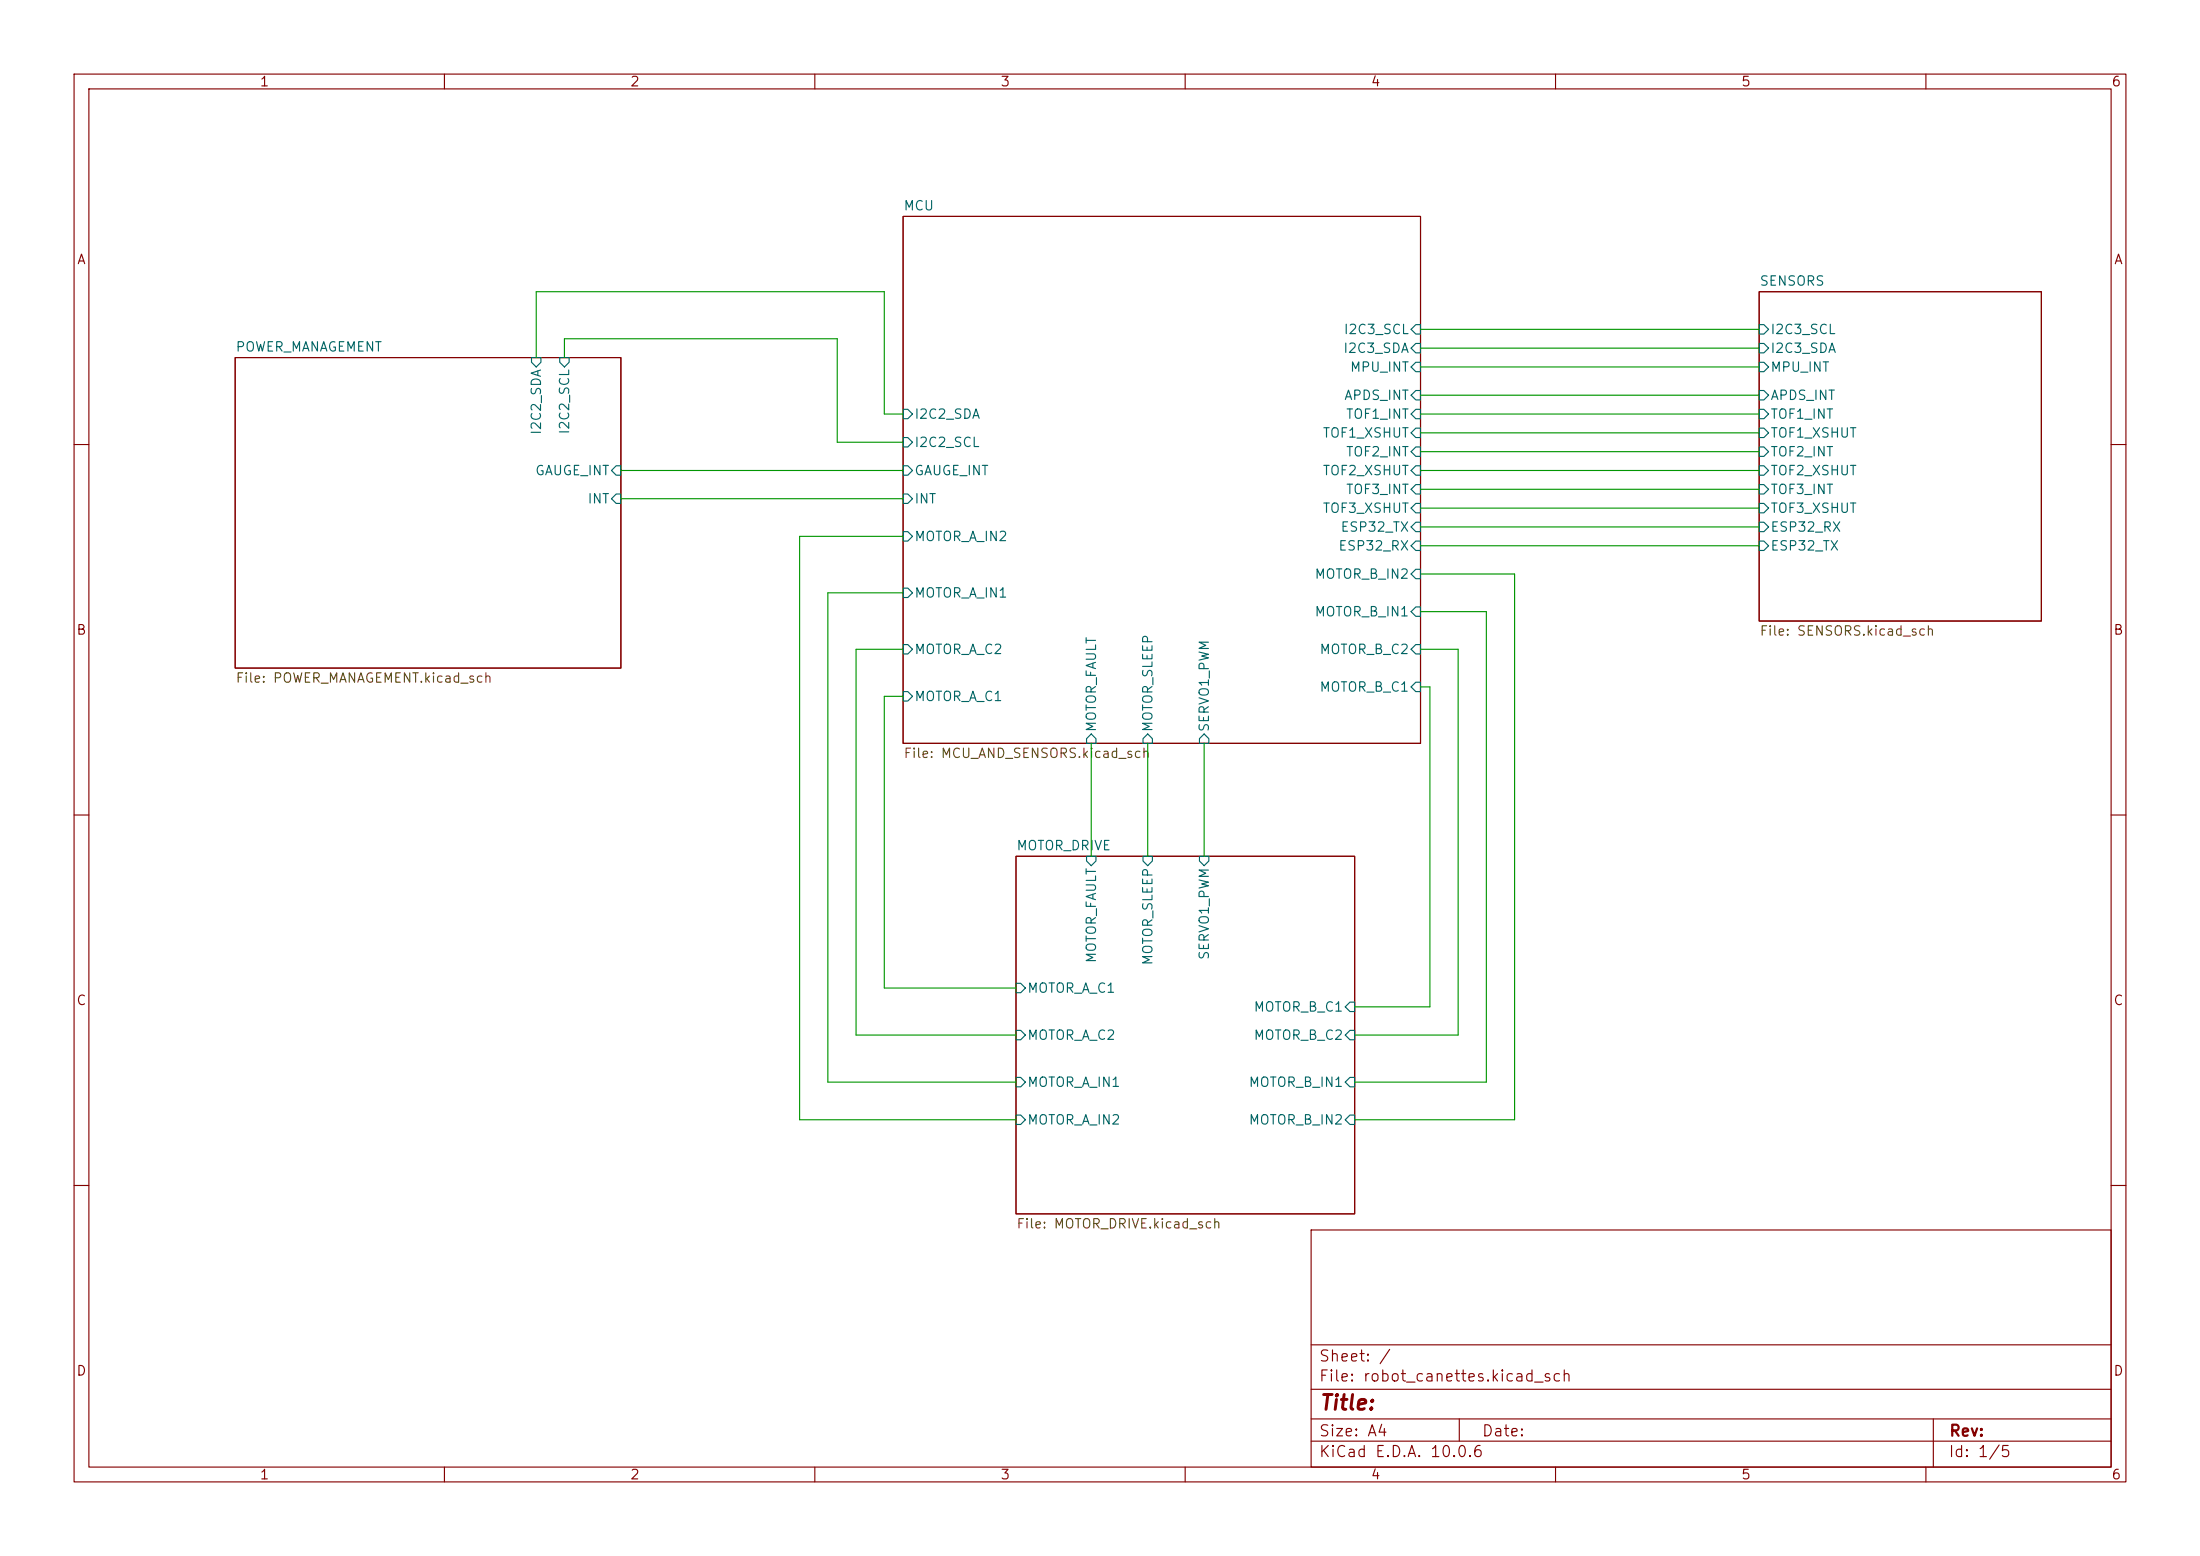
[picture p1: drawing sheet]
(kicad_sch
 (version 20260306)
 (generator "eeschema")
 (generator_version "10.0")
 (paper "A4")
 (lib_symbols)
 (wire
  (pts (xy 111.76 80.01) (xy 111.76 146.05))
  (stroke (width 0) (type default)))
 (wire
  (pts (xy 107.95 72.39) (xy 107.95 151.13))
  (stroke (width 0) (type default)))
 (wire
  (pts (xy 76.2 45.72) (xy 113.03 45.72))
  (stroke (width 0) (type default)))
 (wire
  (pts (xy 191.77 60.96) (xy 237.49 60.96))
  (stroke (width 0) (type default)))
 (wire
  (pts (xy 107.95 151.13) (xy 137.16 151.13))
  (stroke (width 0) (type default)))
 (wire
  (pts (xy 121.92 80.01) (xy 111.76 80.01))
  (stroke (width 0) (type default)))
 (wire
  (pts (xy 191.77 46.99) (xy 237.49 46.99))
  (stroke (width 0) (type default)))
 (wire
  (pts (xy 83.82 63.5) (xy 121.92 63.5))
  (stroke (width 0) (type default)))
 (wire
  (pts (xy 154.94 100.33) (xy 154.94 115.57))
  (stroke (width 0) (type default)))
 (wire
  (pts (xy 115.57 87.63) (xy 115.57 139.7))
  (stroke (width 0) (type default)))
 (wire
  (pts (xy 191.77 66.04) (xy 237.49 66.04))
  (stroke (width 0) (type default)))
 (wire
  (pts (xy 191.77 87.63) (xy 196.85 87.63))
  (stroke (width 0) (type default)))
 (wire
  (pts (xy 191.77 44.45) (xy 237.49 44.45))
  (stroke (width 0) (type default)))
 (wire
  (pts (xy 121.92 87.63) (xy 115.57 87.63))
  (stroke (width 0) (type default)))
 (wire
  (pts (xy 119.38 93.98) (xy 119.38 133.35))
  (stroke (width 0) (type default)))
 (wire
  (pts (xy 119.38 55.88) (xy 121.92 55.88))
  (stroke (width 0) (type default)))
 (wire
  (pts (xy 147.32 100.33) (xy 147.32 115.57))
  (stroke (width 0) (type default)))
 (wire
  (pts (xy 191.77 92.71) (xy 193.04 92.71))
  (stroke (width 0) (type default)))
 (wire
  (pts (xy 191.77 77.47) (xy 204.47 77.47))
  (stroke (width 0) (type default)))
 (wire
  (pts (xy 200.66 82.55) (xy 200.66 146.05))
  (stroke (width 0) (type default)))
 (wire
  (pts (xy 121.92 72.39) (xy 107.95 72.39))
  (stroke (width 0) (type default)))
 (wire
  (pts (xy 113.03 59.69) (xy 121.92 59.69))
  (stroke (width 0) (type default)))
 (wire
  (pts (xy 204.47 151.13) (xy 182.88 151.13))
  (stroke (width 0) (type default)))
 (wire
  (pts (xy 196.85 87.63) (xy 196.85 139.7))
  (stroke (width 0) (type default)))
 (wire
  (pts (xy 76.2 48.26) (xy 76.2 45.72))
  (stroke (width 0) (type default)))
 (wire
  (pts (xy 121.92 93.98) (xy 119.38 93.98))
  (stroke (width 0) (type default)))
 (wire
  (pts (xy 191.77 49.53) (xy 237.49 49.53))
  (stroke (width 0) (type default)))
 (wire
  (pts (xy 111.76 146.05) (xy 137.16 146.05))
  (stroke (width 0) (type default)))
 (wire
  (pts (xy 191.77 55.88) (xy 237.49 55.88))
  (stroke (width 0) (type default)))
 (wire
  (pts (xy 193.04 135.89) (xy 182.88 135.89))
  (stroke (width 0) (type default)))
 (wire
  (pts (xy 162.56 100.33) (xy 162.56 115.57))
  (stroke (width 0) (type default)))
 (wire
  (pts (xy 200.66 146.05) (xy 182.88 146.05))
  (stroke (width 0) (type default)))
 (wire
  (pts (xy 193.04 92.71) (xy 193.04 135.89))
  (stroke (width 0) (type default)))
 (wire
  (pts (xy 191.77 63.5) (xy 237.49 63.5))
  (stroke (width 0) (type default)))
 (wire
  (pts (xy 191.77 68.58) (xy 237.49 68.58))
  (stroke (width 0) (type default)))
 (wire
  (pts (xy 191.77 82.55) (xy 200.66 82.55))
  (stroke (width 0) (type default)))
 (wire
  (pts (xy 72.39 48.26) (xy 72.39 39.37))
  (stroke (width 0) (type default)))
 (wire
  (pts (xy 191.77 73.66) (xy 237.49 73.66))
  (stroke (width 0) (type default)))
 (wire
  (pts (xy 196.85 139.7) (xy 182.88 139.7))
  (stroke (width 0) (type default)))
 (wire
  (pts (xy 113.03 45.72) (xy 113.03 59.69))
  (stroke (width 0) (type default)))
 (wire
  (pts (xy 119.38 39.37) (xy 119.38 55.88))
  (stroke (width 0) (type default)))
 (wire
  (pts (xy 191.77 53.34) (xy 237.49 53.34))
  (stroke (width 0) (type default)))
 (wire
  (pts (xy 83.82 67.31) (xy 121.92 67.31))
  (stroke (width 0) (type default)))
 (wire
  (pts (xy 115.57 139.7) (xy 137.16 139.7))
  (stroke (width 0) (type default)))
 (wire
  (pts (xy 204.47 77.47) (xy 204.47 151.13))
  (stroke (width 0) (type default)))
 (wire
  (pts (xy 119.38 133.35) (xy 137.16 133.35))
  (stroke (width 0) (type default)))
 (wire
  (pts (xy 191.77 71.12) (xy 237.49 71.12))
  (stroke (width 0) (type default)))
 (wire
  (pts (xy 72.39 39.37) (xy 119.38 39.37))
  (stroke (width 0) (type default)))
 (wire
  (pts (xy 191.77 58.42) (xy 237.49 58.42))
  (stroke (width 0) (type default)))
 (sheet
  (at 31.75 48.26)
  (size 52.07 41.91)
  (exclude_from_sim no)
  (in_bom yes)
  (on_board yes)
  (dnp no)
  (fields_autoplaced yes)
  (stroke (width 0.1524) (type solid))
  (fill (color 0 0 0 0))
  (property "Sheetname" "POWER_MANAGEMENT" (at 31.75 47.5484 0) (show_name no) (do_not_autoplace no) (effects (font (size 1.27 1.27)) (justify left bottom)))
  (property "Sheetfile" "POWER_MANAGEMENT.kicad_sch" (at 31.75 90.7546 0) (show_name no) (do_not_autoplace no) (effects (font (size 1.27 1.27)) (justify left top)))
  (pin "GAUGE_INT" input (at 83.82 63.5 0) (effects (font (size 1.27 1.27)) (justify right)))
  (pin "I2C2_SCL" input (at 76.2 48.26 90) (effects (font (size 1.27 1.27)) (justify right)))
  (pin "I2C2_SDA" input (at 72.39 48.26 90) (effects (font (size 1.27 1.27)) (justify right)))
  (pin "INT" input (at 83.82 67.31 0) (effects (font (size 1.27 1.27)) (justify right))))
 (sheet
  (at 237.49 39.37)
  (size 38.1 44.45)
  (exclude_from_sim no)
  (in_bom yes)
  (on_board yes)
  (dnp no)
  (fields_autoplaced yes)
  (stroke (width 0.1524) (type solid))
  (fill (color 0 0 0 0))
  (property "Sheetname" "SENSORS" (at 237.49 38.6584 0) (show_name no) (do_not_autoplace no) (effects (font (size 1.27 1.27)) (justify left bottom)))
  (property "Sheetfile" "SENSORS.kicad_sch" (at 237.49 84.4046 0) (show_name no) (do_not_autoplace no) (effects (font (size 1.27 1.27)) (justify left top)))
  (pin "I2C3_SCL" input (at 237.49 44.45 180) (effects (font (size 1.27 1.27)) (justify left)))
  (pin "I2C3_SDA" input (at 237.49 46.99 180) (effects (font (size 1.27 1.27)) (justify left)))
  (pin "MPU_INT" input (at 237.49 49.53 180) (effects (font (size 1.27 1.27)) (justify left)))
  (pin "APDS_INT" input (at 237.49 53.34 180) (effects (font (size 1.27 1.27)) (justify left)))
  (pin "TOF1_INT" input (at 237.49 55.88 180) (effects (font (size 1.27 1.27)) (justify left)))
  (pin "TOF1_XSHUT" input (at 237.49 58.42 180) (effects (font (size 1.27 1.27)) (justify left)))
  (pin "TOF2_INT" input (at 237.49 60.96 180) (effects (font (size 1.27 1.27)) (justify left)))
  (pin "TOF2_XSHUT" input (at 237.49 63.5 180) (effects (font (size 1.27 1.27)) (justify left)))
  (pin "TOF3_INT" input (at 237.49 66.04 180) (effects (font (size 1.27 1.27)) (justify left)))
  (pin "TOF3_XSHUT" input (at 237.49 68.58 180) (effects (font (size 1.27 1.27)) (justify left)))
  (pin "ESP32_RX" input (at 237.49 71.12 180) (effects (font (size 1.27 1.27)) (justify left)))
  (pin "ESP32_TX" input (at 237.49 73.66 180) (effects (font (size 1.27 1.27)) (justify left))))
 (sheet
  (at 121.92 29.21)
  (size 69.85 71.12)
  (exclude_from_sim no)
  (in_bom yes)
  (on_board yes)
  (dnp no)
  (fields_autoplaced yes)
  (stroke (width 0.1524) (type solid))
  (fill (color 0 0 0 0))
  (property "Sheetname" "MCU" (at 121.92 28.4984 0) (show_name no) (do_not_autoplace no) (effects (font (size 1.27 1.27)) (justify left bottom)))
  (property "Sheetfile" "MCU_AND_SENSORS.kicad_sch" (at 121.92 100.9146 0) (show_name no) (do_not_autoplace no) (effects (font (size 1.27 1.27)) (justify left top)))
  (pin "MPU_INT" input (at 191.77 49.53 0) (effects (font (size 1.27 1.27)) (justify right)))
  (pin "MOTOR_A_C1" input (at 121.92 93.98 180) (effects (font (size 1.27 1.27)) (justify left)))
  (pin "MOTOR_A_C2" input (at 121.92 87.63 180) (effects (font (size 1.27 1.27)) (justify left)))
  (pin "MOTOR_A_IN1" input (at 121.92 80.01 180) (effects (font (size 1.27 1.27)) (justify left)))
  (pin "MOTOR_A_IN2" input (at 121.92 72.39 180) (effects (font (size 1.27 1.27)) (justify left)))
  (pin "MOTOR_B_C1" input (at 191.77 92.71 0) (effects (font (size 1.27 1.27)) (justify right)))
  (pin "MOTOR_B_C2" input (at 191.77 87.63 0) (effects (font (size 1.27 1.27)) (justify right)))
  (pin "MOTOR_B_IN1" input (at 191.77 82.55 0) (effects (font (size 1.27 1.27)) (justify right)))
  (pin "MOTOR_B_IN2" input (at 191.77 77.47 0) (effects (font (size 1.27 1.27)) (justify right)))
  (pin "MOTOR_FAULT" input (at 147.32 100.33 270) (effects (font (size 1.27 1.27)) (justify left)))
  (pin "MOTOR_SLEEP" input (at 154.94 100.33 270) (effects (font (size 1.27 1.27)) (justify left)))
  (pin "SERVO1_PWM" input (at 162.56 100.33 270) (effects (font (size 1.27 1.27)) (justify left)))
  (pin "GAUGE_INT" input (at 121.92 63.5 180) (effects (font (size 1.27 1.27)) (justify left)))
  (pin "I2C3_SCL" input (at 191.77 44.45 0) (effects (font (size 1.27 1.27)) (justify right)))
  (pin "I2C3_SDA" input (at 191.77 46.99 0) (effects (font (size 1.27 1.27)) (justify right)))
  (pin "INT" input (at 121.92 67.31 180) (effects (font (size 1.27 1.27)) (justify left)))
  (pin "APDS_INT" input (at 191.77 53.34 0) (effects (font (size 1.27 1.27)) (justify right)))
  (pin "TOF1_INT" input (at 191.77 55.88 0) (effects (font (size 1.27 1.27)) (justify right)))
  (pin "TOF1_XSHUT" input (at 191.77 58.42 0) (effects (font (size 1.27 1.27)) (justify right)))
  (pin "TOF2_INT" input (at 191.77 60.96 0) (effects (font (size 1.27 1.27)) (justify right)))
  (pin "TOF2_XSHUT" input (at 191.77 63.5 0) (effects (font (size 1.27 1.27)) (justify right)))
  (pin "TOF3_INT" input (at 191.77 66.04 0) (effects (font (size 1.27 1.27)) (justify right)))
  (pin "TOF3_XSHUT" input (at 191.77 68.58 0) (effects (font (size 1.27 1.27)) (justify right)))
  (pin "ESP32_RX" input (at 191.77 73.66 0) (effects (font (size 1.27 1.27)) (justify right)))
  (pin "ESP32_TX" input (at 191.77 71.12 0) (effects (font (size 1.27 1.27)) (justify right)))
  (pin "I2C2_SCL" input (at 121.92 59.69 180) (effects (font (size 1.27 1.27)) (justify left)))
  (pin "I2C2_SDA" input (at 121.92 55.88 180) (effects (font (size 1.27 1.27)) (justify left))))
 (sheet
  (at 137.16 115.57)
  (size 45.72 48.26)
  (exclude_from_sim no)
  (in_bom yes)
  (on_board yes)
  (dnp no)
  (fields_autoplaced yes)
  (stroke (width 0.1524) (type solid))
  (fill (color 0 0 0 0))
  (property "Sheetname" "MOTOR_DRIVE" (at 137.16 114.8584 0) (show_name no) (do_not_autoplace no) (effects (font (size 1.27 1.27)) (justify left bottom)))
  (property "Sheetfile" "MOTOR_DRIVE.kicad_sch" (at 137.16 164.4146 0) (show_name no) (do_not_autoplace no) (effects (font (size 1.27 1.27)) (justify left top)))
  (pin "MOTOR_A_C1" input (at 137.16 133.35 180) (effects (font (size 1.27 1.27)) (justify left)))
  (pin "MOTOR_A_C2" input (at 137.16 139.7 180) (effects (font (size 1.27 1.27)) (justify left)))
  (pin "MOTOR_A_IN1" input (at 137.16 146.05 180) (effects (font (size 1.27 1.27)) (justify left)))
  (pin "MOTOR_A_IN2" input (at 137.16 151.13 180) (effects (font (size 1.27 1.27)) (justify left)))
  (pin "MOTOR_B_C1" input (at 182.88 135.89 0) (effects (font (size 1.27 1.27)) (justify right)))
  (pin "MOTOR_B_C2" input (at 182.88 139.7 0) (effects (font (size 1.27 1.27)) (justify right)))
  (pin "MOTOR_B_IN1" input (at 182.88 146.05 0) (effects (font (size 1.27 1.27)) (justify right)))
  (pin "MOTOR_B_IN2" input (at 182.88 151.13 0) (effects (font (size 1.27 1.27)) (justify right)))
  (pin "MOTOR_FAULT" input (at 147.32 115.57 90) (effects (font (size 1.27 1.27)) (justify right)))
  (pin "MOTOR_SLEEP" input (at 154.94 115.57 90) (effects (font (size 1.27 1.27)) (justify right)))
  (pin "SERVO1_PWM" input (at 162.56 115.57 90) (effects (font (size 1.27 1.27)) (justify right))))
 (sheet_instances
  (path ""
   (page "1")))
 (embedded_fonts no))
